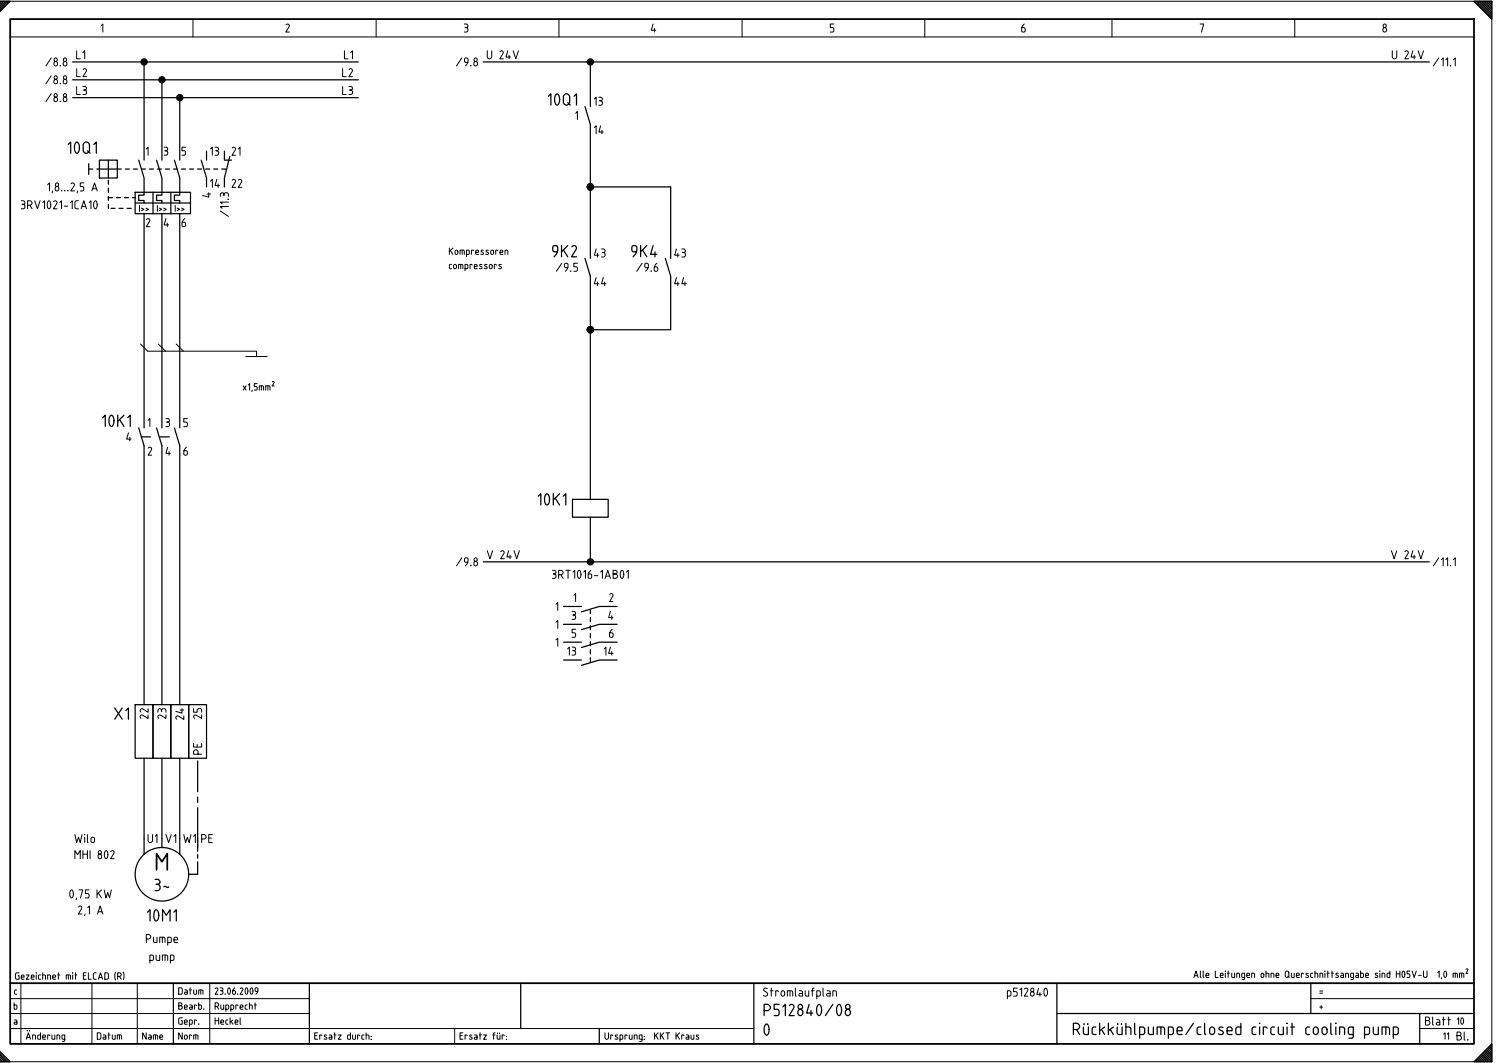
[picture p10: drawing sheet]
<svg xmlns="http://www.w3.org/2000/svg" width="421mm" height="298mm" viewBox="0 0 421 298" stroke-linecap="round" stroke-linejoin="round" font-family="sans-serif">
<g fill="none" stroke="#000" stroke-width=".35">
<path d="M-.1 .9l1.1 1.1M-.1 1.4l.9 .8M-.1 1.9l.6 .6M-.1 2.9l.1 .1M0 2.4l.3 .3M0 .3h2.9l-2.9 3M0 .5l1.3 1.2M.5 .5l1 1M1 .5l.7 .7M1.5 .5l.5 .5M2 .5l.2 .2M20.4 17.3h80"/>
<path d="M40.4 17.3v27.5M135.4 17.3h265M165.4 17.3v12.5M412.9 .3h5v5zM413 .5l4.7 4.7M413.5 .5l4.2 4.2M414 .5l3.7 3.7M414.5 .5l3.2 3.2M415 .5l2.7 2.7M415.5 .5l2.2 2.2M416 .5l1.7 1.7M416.5 .5l1.2 1.2"/>
<path d="M417 .5l.7 .7M417.5 .5l.2 .2M20.4 27.4h80M20.4 22.3h80M45.4 22.3v22.5M50.4 27.4v17.4M163.9 29.8l1.5 5.1v37.4M24.9 45.9v2.9M24.9 47.3h1.1M27.1 47.3h6.9M27.9 44.8h5v5.1h-5zM30.4 44.8v5.1"/>
<path d="M30.4 50.5v1.1M30.4 52.7v1.1M32.6 55.4h1.1M33.4 58.3h1.1M34.9 55.4h1.1M35.1 47.3h1.1M35.6 58.3h1.1M37.1 55.4h.8M37.4 47.3h1.1M37.9 53.8h15.5v6h-15.5zM37.9 56.9h15.5M38.9 44.8l1.5 5.1v4.7h-1.5v1.5h1.5v.8"/>
<path d="M39.6 47.3h1.1M40.4 59.8v60M41.9 47.3h1.1M42.9 53.8v6M43.9 44.8l1.5 5.1v4.7h-1.5v1.5h1.5v.8M44.1 47.3h1.1M45.4 59.8v60M46.4 47.3h1.1M47.9 53.8v6M48.6 47.3h1.1M48.9 44.8l1.5 5.1v4.7h-1.5v1.5h1.5v.8M50.4 59.8v60"/>
<path d="M50.9 47.3h1.1M53.1 47.3h1.1M55.4 47.3h1.1M56.4 44.8l1.5 5.1v2.4M57.6 47.3h1.1M57.9 42.4v2.4M59.9 47.3h1.1M62.1 47.3h1.3M62.9 42.4v2.4h2M64.4 43.9l-1.5 6v2.4M165.4 52.3h22.5v20M163.9 72.3l1.5 5.1v62.4"/>
<path d="M186.4 72.3l1.5 5.1v15h-22.5M38.9 119.8l1.5 5v72.6M43.9 119.8l1.5 5v72.6M48.9 119.8l1.5 5v72.6M39.6 122.4h2.6M44.8 122.4h2.6M160.4 139.8h10v5.1h-10zM135.4 157.3h265M165.4 144.9v12.4M157.9 169.8h5M157.9 179.8h5M157.9 174.9h5"/>
<path d="M165.4 170.9v.9M165.4 173v1.1M165.4 175.2v1.2M165.4 177.5v1.1M165.4 179.7v1.1M172.9 169.8h-5l-5 1.5M172.9 179.8h-5l-5 1.5M172.9 174.9h-5l-5 1.5M37.9 197.4h5v15h-5zM42.9 197.4h5v15h-5zM47.9 197.4h5v15h-5zM52.9 197.4h5v15h-5z"/>
<path d="M157.9 184.8h5M165.4 182v1.1M165.4 184.2v1.1M172.9 184.8h-5l-5 1.5M40.4 212.4v26.9M45.4 212.4v22.4M50.4 212.4v26.9M55.4 213.1v8.6M55.4 223.2v1.5M55.4 226.2v12.2M55.4 239.3v1.1M55.4 241.3v3.5h-2.5"/>
<path d="M48.6 275.4v17M86.7 275.4v17M145.9 275.4v12.7M211.2 275.4v17M296 275.4v17M367.2 275.4v8.4M-.1 295.5l1.8 1.8M-.1 296l1.3 1.3M-.1 296.5l.8 .8M0 296.9l.3 .4M0 294.4l2.9 2.9h-2.9M0 295l2.2 2.3"/>
<path d="M167.9 288.1v4.3M296 283.8h116.9M397.7 283.8v8.6M413.3 297.2v.1M413.5 297l.3 .3M413.8 296.7l.5 .6M414 296.4l.8 .9M414.3 296.2l1 1.1M414.5 295.9l1.3 1.4M414.7 295.7l1.6 1.6M415 295.4l1.8 1.9M415.2 295.2l2.1 2.1"/>
<path d="M415.5 295l2.2 2.2M415.7 294.7l2 2M416 294.5l1.7 1.7M416.2 294.2l1.5 1.5M416.5 294l1.2 1.2M416.7 293.7l1 1M417 293.5l.7 .7M417.2 293.2l.5 .5M417.5 293l.2 .2M417.9 292.4v4.9h-5z"/>
<circle cx="40.4" cy="17.3" r=".38"/>
<circle cx="40.4" cy="17.3" r=".63"/>
<circle cx="40.4" cy="17.3" r=".88"/>
<circle cx="165.4" cy="17.3" r=".63"/>
<circle cx="165.4" cy="17.3" r=".88"/>
<circle cx="165.4" cy="17.3" r=".37"/>
<circle cx="45.4" cy="22.4" r=".63"/>
<circle cx="45.4" cy="22.3" r=".88"/>
<circle cx="45.4" cy="22.3" r=".37"/>
<circle cx="50.4" cy="27.3" r=".62"/>
<circle cx="50.4" cy="27.3" r=".87"/>
<circle cx="50.4" cy="27.4" r=".38"/>
<circle cx="165.4" cy="52.4" r=".63"/>
<circle cx="165.4" cy="52.3" r=".88"/>
<circle cx="165.4" cy="52.3" r=".37"/>
<circle cx="165.4" cy="92.3" r=".63"/>
<circle cx="165.4" cy="92.4" r=".88"/>
<circle cx="165.4" cy="92.4" r=".37"/>
<circle cx="165.4" cy="157.3" r=".88"/>
<circle cx="165.4" cy="157.3" r=".37"/>
<circle cx="165.4" cy="157.3" r=".62"/>
<circle cx="45.4" cy="244.8" r="7.5"/>
</g>
<g fill="none" stroke="#000" stroke-width=".28">
<path d="M0 .3h417.9v297h-418M2.9 10.4h410M54.1 5.3v5.1M105.4 5.3v5.1M156.6 5.3v5.1M207.9 5.3v5.1M259 5.3v5.1M311.5 5.3v5.1M362.7 5.3v5.1M13.4 51.7l.5-.5v2.3M14.7 53.5l-.1 .5M15.7 51.4l-.2 .5 .8 .5 .2 .7a.52 .52 0 0 1-.5 .4 .52 .52 0 0 1-.5-.4l.1-.7 .8-.5v-.3l-.3-.4z"/>
<path d="M17.2 53.4h.1M18.1 53.4h.1M19 53.4h.1M19.9 51.5a.51 .51 0 0 1 .7-.2 .51 .51 0 0 1 .2 .7l-.9 1.5h1M21.7 53.5l-.1 .5M23.5 51.2h-1v1h.7l.3 .3-.1 .9-.9 .1M25.7 53.5l.8-2.3 .7 2.3M26 52.8h1M125.9 69.4v1.9M126.2 70.1l.7 1.2M126.9 69.4l-1 1M127.6 70.2a.41 .41 0 0 1 .4-.1 .41 .41 0 0 1 .3 .3v.6l-.5 .3-.3-.3z"/>
<path d="M128.9 71.3v-1.2h1.1l.1 1.2M129.5 70.1v1.2M130.7 71.3h.5l.3-.3v-.7l-.3-.2h-.5v1.8M132.7 70.2l-.6-.1v1.2M133.3 70.7h.8l-.1-.6h-.7v.9l.2 .3h.6M135.4 70.1h-.5l-.1 .1 .6 .6v.4l-.7-.1M136.8 70.1h-.5l-.1 .1 .6 .6v.4l-.7-.1M137.6 70.2l.3-.1 .4 .3v.6l-.4 .3-.4-.3zM139.5 70.2l-.6-.1v1.2M140.1 70.7h.8l-.1-.6h-.7v.9l.2 .3h.6M141.5 71.3v-1.2h.5l.3 .2v1M39.4 96.4l2 2h30.5v1.5"/>
<path d="M44.4 96.4l2 2M49.4 96.4l2 2M68.9 99.9h6M2.9 279.7h83.8M5.9 275.4v17M25.8 275.4v17M38.5 275.4v17M41 263l1-.2 .2-.3-.2-.6-1-.2v2.3M43 262.5v1.2l.3 .3h.7v-1.5M44.7 264v-1.5l1.4 .1 .1 1.4M45.5 262.5v1.5M47 264h.7l.3-.3v-.9l-.3-.3h-.7v2.2"/>
<path d="M48.7 263.2h1l-.1-.6h-.8l-.1 1.1 .3 .3h.7M58.8 275.4v17M367.2 279.7h45.7M2.9 288.1h208.3M2.9 283.8h83.8M127.4 288.1v4.3M397.7 288.1h15.2"/>
</g>
<path d="M2.9 5.3h410v287.1h-410zM2.9 275.4h410" fill="none" stroke="#000" stroke-width=".5"/>
<text font-size="7" x="43.6" y="243.9">M</text>
<g font-size="4.9">
<text x="153.4" y="29.6">10Q1</text>
<text x="18.9" y="43.1">10Q1</text>
<text x="154.7" y="72.1">9K2</text>
<text x="176.8" y="72.1">9K4</text>
<text x="28.6" y="119.6">10K1</text>
<text x="150.6" y="141.6">10K1</text>
<text x="32" y="201.6">X1</text>
<text x="43.3" y="249.6">3~</text>
<text x="41.2" y="258.1">10M1</text>
<text x="213.9" y="284.6">P512840/08</text>
<text x="213.9" y="290.1">0</text>
<text x="300.5" y="289.9">Rückkühlpumpe/closed circuit cooling pump</text>
</g>
<g font-size="3.5">
<text x="28.2" y="9.1">1</text>
<text x="79.9" y="9.1">2</text>
<text x="129.9" y="9.1">3</text>
<text x="182.3" y="9.1">4</text>
<text x="232.4" y="9.1">5</text>
<text x="286" y="9.1">6</text>
<text x="336" y="9.1">7</text>
<text x="387.2" y="9.1">8</text>
<text x="21.4" y="16.6">L1</text>
<text x="96.4" y="16.6">L1</text>
<text x="136.4" y="16.6">U 24V</text>
<text x="389.9" y="16.6">U 24V</text>
<text x="12.7" y="18.6">/8.8</text>
<text x="12.7" y="23.6">/8.8</text>
<text x="21.4" y="21.6">L2</text>
<text x="95.9" y="21.6">L2</text>
<text x="127.7" y="18.6">/9.8</text>
<text x="401.4" y="18.6">/11.1</text>
<text x="12.7" y="28.6">/8.8</text>
<text x="21.4" y="26.6">L3</text>
<text x="95.9" y="26.6">L3</text>
<text x="166.4" y="29.6">13</text>
<text x="161.1" y="33.6">1</text>
<text x="166.4" y="37.6">14</text>
<text x="40.9" y="43.6">1</text>
<text x="45.9" y="43.6">3</text>
<text x="50.9" y="43.6">5</text>
<text x="58.9" y="43.6">13</text>
<text x="64.9" y="43.6">21</text>
<text x="58.9" y="52.6">14</text>
<text x="64.9" y="52.6">22</text>
<text x="5.9" y="58.6">3RV1021-1CA10</text>
<text x="59.1" y="55.4" transform="rotate(-90 59.1 55.4)">4</text>
<text x="40.9" y="63.6">2</text>
<text x="45.9" y="63.6">4</text>
<text x="50.9" y="63.6">6</text>
<text x="64.1" y="60.7" transform="rotate(-90 64.1 60.7)">/11.3</text>
<text x="155.7" y="76.1">/9.5</text>
<text x="166.4" y="72.1">43</text>
<text x="178.2" y="76.1">/9.6</text>
<text x="188.9" y="72.1">43</text>
<text x="166.4" y="80.1">44</text>
<text x="188.9" y="80.1">44</text>
<text x="41.4" y="119.6">1</text>
<text x="46.4" y="119.6">3</text>
<text x="51.4" y="119.6">5</text>
<text x="35.4" y="123.6">4</text>
<text x="41.4" y="127.6">2</text>
<text x="46.4" y="127.6">4</text>
<text x="51.4" y="127.6">6</text>
<text x="127.7" y="158.6">/9.8</text>
<text x="136.4" y="156.6">V 24V</text>
<text x="389.6" y="156.6">V 24V</text>
<text x="401.4" y="158.6">/11.1</text>
<text x="154.6" y="162.1">3RT1016-1AB01</text>
<text x="155.6" y="171.1">1</text>
<text x="160.1" y="173.6">3</text>
<text x="160.6" y="168.6">1</text>
<text x="170.4" y="173.6">4</text>
<text x="170.6" y="168.6">2</text>
<text x="155.6" y="176.1">1</text>
<text x="160.1" y="178.6">5</text>
<text x="170.6" y="178.6">6</text>
<text x="155.6" y="181.1">1</text>
<text x="158.9" y="183.6">13</text>
<text x="169.1" y="183.6">14</text>
<text x="41.6" y="201.3" transform="rotate(-90 41.6 201.3)">22</text>
<text x="46.6" y="201.3" transform="rotate(-90 46.6 201.3)">23</text>
<text x="51.6" y="201.6" transform="rotate(-90 51.6 201.6)">24</text>
<text x="56.6" y="201.3" transform="rotate(-90 56.6 201.3)">25</text>
<text x="56.6" y="211.3" transform="rotate(-90 56.6 211.3)">PE</text>
<text x="20.9" y="236.1">Wilo</text>
<text x="41.4" y="236.1">U1</text>
<text x="46.4" y="236.1">V1</text>
<text x="51.4" y="236.1">W1PE</text>
<text x="20.9" y="240.6">MHI 802</text>
<text x="19.4" y="251.6">0,75 KW</text>
<text x="21.8" y="256.1">2,1 A</text>
<text x="41.9" y="269.1">pump</text>
<text x="213.7" y="279.1">Stromlaufplan</text>
<text x="282" y="279.1">p512840</text>
<text x="399.2" y="287.2">Blatt</text>
<text x="408" y="291.4">Bl.</text>
</g>
<g font-size="2.8">
<text x="125.8" y="75.3">compressors</text>
<text x="67.6" y="109.4">x1,5mm²</text>
<text x="4.3" y="274.3">Gezeichnet mit ELCAD (R)</text>
<text x="334.3" y="273.9">Alle Leitungen ohne Querschnittsangabe sind H05V-U 1,0 mm2</text>
<text x="4" y="278.5">c</text>
<text x="50" y="278.5">Datum</text>
<text x="60.2" y="278.5">23.06.2009</text>
<text x="369.6" y="278.5">=</text>
<text x="3.9" y="286.9">a</text>
<text x="3.9" y="282.7">b</text>
<text x="50" y="282.7">Bearb.</text>
<text x="50" y="286.9">Gepr.</text>
<text x="60.2" y="282.7">Rupprecht</text>
<text x="60.2" y="286.9">Heckel</text>
<text x="369.6" y="282.7">+</text>
<text x="408.1" y="286.9">10</text>
<text x="7.3" y="291.2">Änderung</text>
<text x="27.2" y="291.2">Datum</text>
<text x="39.9" y="291.2">Name</text>
<text x="50" y="291.2">Norm</text>
<text x="88.1" y="291.2">Ersatz durch:</text>
<text x="128.8" y="291.2">Ersatz für:</text>
<text x="169.4" y="291.2">Ursprung: KKT Kraus</text>
<text x="404.3" y="291.2">11</text>
</g>
<g font-size="2.5">
<text x="39" y="59.2">I&gt;&gt;</text>
<text x="44" y="59.2">I&gt;&gt;</text>
<text x="49" y="59.2">I&gt;&gt;</text>
</g>
</svg>
